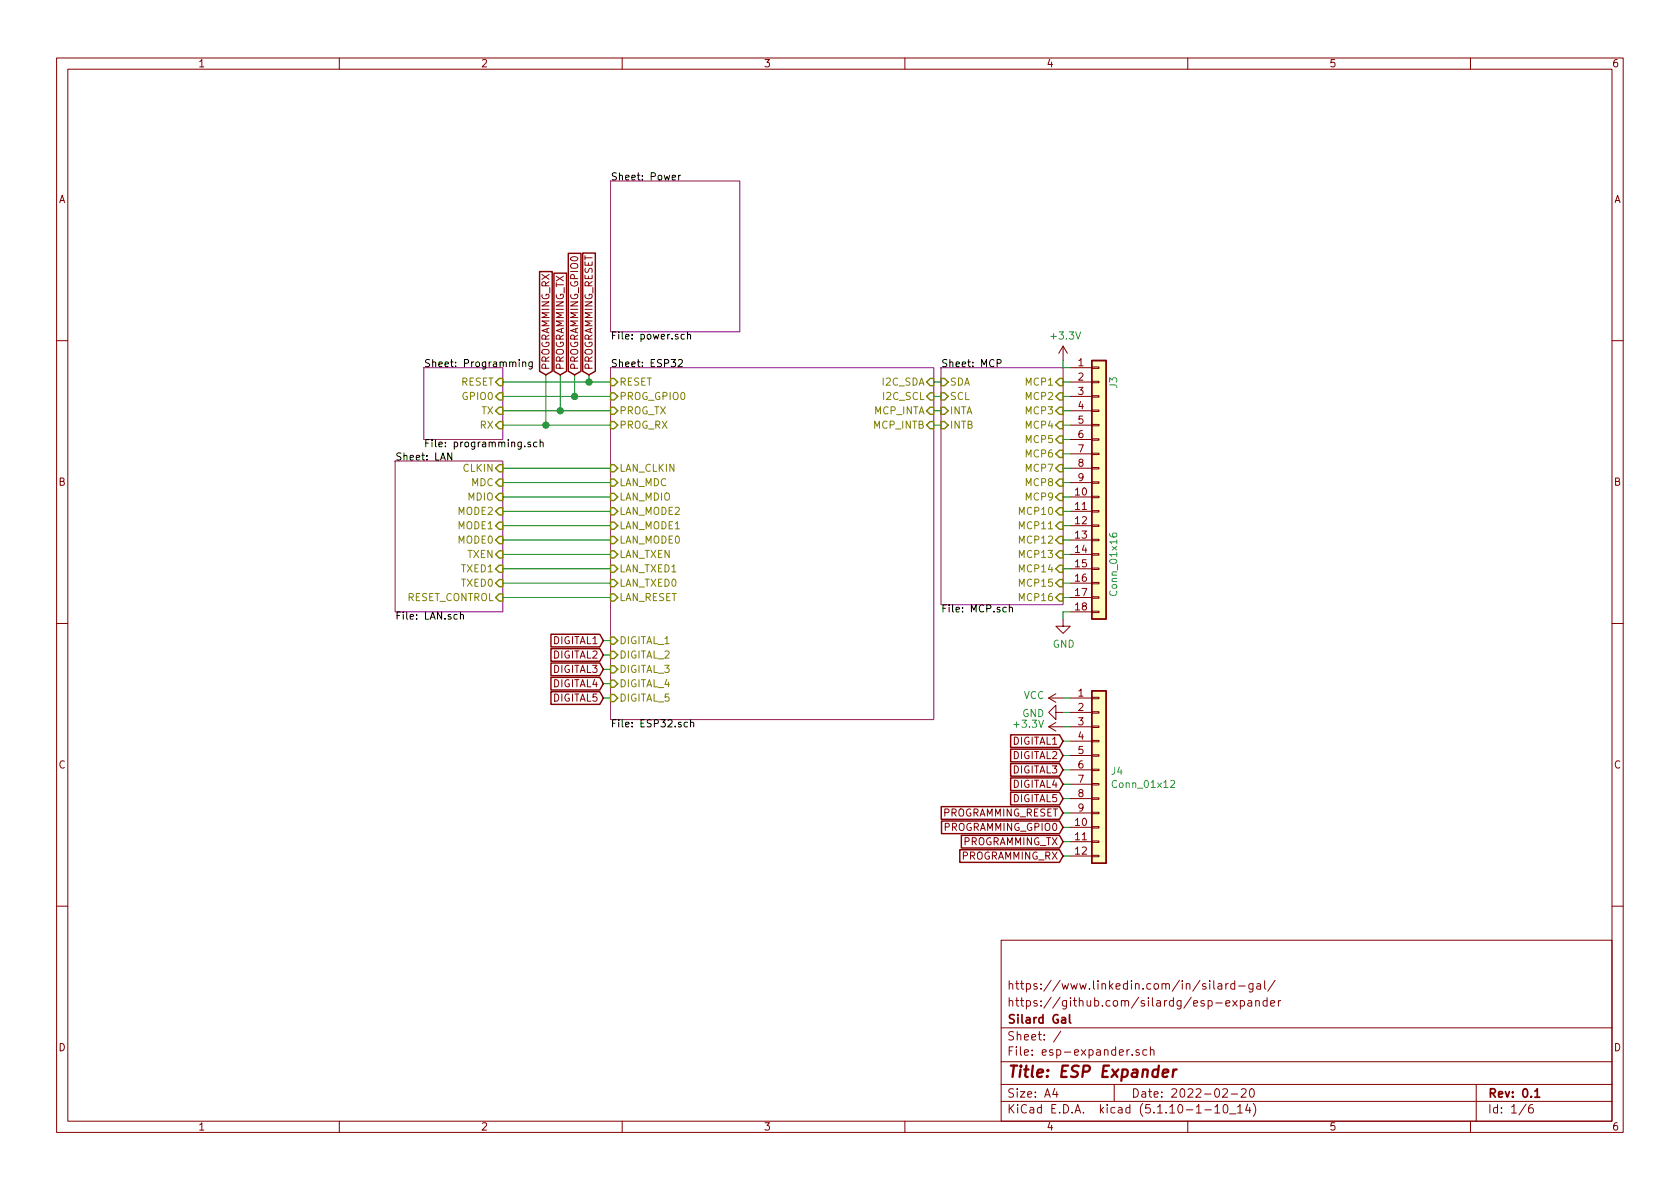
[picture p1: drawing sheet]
EESchema Schematic File Version 4
EELAYER 30 0
EELAYER END
$Descr A4 11693 8268
encoding utf-8
Sheet 1 6
Title "ESP Expander"
Date "2022-02-20"
Rev "0.1"
Comp "Silard Gal"
Comment1 "https://github.com/silardg/esp-expander"
Comment2 "https://www.linkedin.com/in/silard-gal/"
Comment3 ""
Comment4 ""
$EndDescr
$Sheet
S 4250 2550 2250 2450
U 6212150F
F0 "ESP32" 50
F1 "ESP32.sch" 50
F2 "RESET" I L 4250 2650 50 
F3 "PROG_GPIO0" I L 4250 2750 50 
F4 "PROG_TX" I L 4250 2850 50 
F5 "PROG_RX" I L 4250 2950 50 
F6 "I2C_SCL" I R 6500 2750 50 
F7 "I2C_SDA" I R 6500 2650 50 
F8 "LAN_CLKIN" I L 4250 3250 50 
F9 "LAN_MDC" I L 4250 3350 50 
F10 "LAN_MDIO" I L 4250 3450 50 
F11 "LAN_MODE2" I L 4250 3550 50 
F12 "LAN_MODE1" I L 4250 3650 50 
F13 "LAN_MODE0" I L 4250 3750 50 
F14 "LAN_TXEN" I L 4250 3850 50 
F15 "LAN_TXED1" I L 4250 3950 50 
F16 "LAN_TXED0" I L 4250 4050 50 
F17 "LAN_RESET" I L 4250 4150 50 
F18 "DIGITAL_1" I L 4250 4450 50 
F19 "DIGITAL_2" I L 4250 4550 50 
F20 "DIGITAL_3" I L 4250 4650 50 
F21 "DIGITAL_4" I L 4250 4750 50 
F22 "DIGITAL_5" I L 4250 4850 50 
F23 "MCP_INTA" I R 6500 2850 50 
F24 "MCP_INTB" I R 6500 2950 50 
$EndSheet
$Sheet
S 4250 1250 900  1050
U 6213DFD4
F0 "Power" 50
F1 "power.sch" 50
$EndSheet
$Sheet
S 6550 2550 850  1650
U 6215A73B
F0 "MCP" 50
F1 "MCP.sch" 50
F2 "SDA" I L 6550 2650 50 
F3 "SCL" I L 6550 2750 50 
F4 "INTB" I L 6550 2950 50 
F5 "INTA" I L 6550 2850 50 
F6 "MCP1" I R 7400 2650 50 
F7 "MCP2" I R 7400 2750 50 
F8 "MCP3" I R 7400 2850 50 
F9 "MCP4" I R 7400 2950 50 
F10 "MCP5" I R 7400 3050 50 
F11 "MCP6" I R 7400 3150 50 
F12 "MCP7" I R 7400 3250 50 
F13 "MCP8" I R 7400 3350 50 
F14 "MCP9" I R 7400 3450 50 
F15 "MCP10" I R 7400 3550 50 
F16 "MCP11" I R 7400 3650 50 
F17 "MCP12" I R 7400 3750 50 
F18 "MCP13" I R 7400 3850 50 
F19 "MCP14" I R 7400 3950 50 
F20 "MCP15" I R 7400 4050 50 
F21 "MCP16" I R 7400 4150 50 
$EndSheet
$Sheet
S 2950 2550 550  500 
U 62173728
F0 "Programming" 50
F1 "programming.sch" 50
F2 "RX" I R 3500 2950 50 
F3 "TX" I R 3500 2850 50 
F4 "GPIO0" I R 3500 2750 50 
F5 "RESET" I R 3500 2650 50 
$EndSheet
Wire Wire Line
	6500 2650 6550 2650
Wire Wire Line
	6500 2750 6550 2750
Wire Wire Line
	6500 2850 6550 2850
Wire Wire Line
	6500 2950 6550 2950
$Sheet
S 2750 3200 750  1050
U 62182BE5
F0 "LAN" 50
F1 "LAN.sch" 50
F2 "TXED0" I R 3500 4050 50 
F3 "TXED1" I R 3500 3950 50 
F4 "TXEN" I R 3500 3850 50 
F5 "MODE0" I R 3500 3750 50 
F6 "MODE1" I R 3500 3650 50 
F7 "MODE2" I R 3500 3550 50 
F8 "MDIO" I R 3500 3450 50 
F9 "MDC" I R 3500 3350 50 
F10 "CLKIN" I R 3500 3250 50 
F11 "RESET_CONTROL" I R 3500 4150 50 
$EndSheet
Text GLabel 4100 2600 1    50   Input ~ 0
PROGRAMMING_RESET
Text GLabel 4000 2600 1    50   Input ~ 0
PROGRAMMING_GPIO0
Text GLabel 3900 2600 1    50   Input ~ 0
PROGRAMMING_TX
Text GLabel 3800 2600 1    50   Input ~ 0
PROGRAMMING_RX
Wire Wire Line
	3500 2750 4000 2750
Wire Wire Line
	3500 2850 3900 2850
Wire Wire Line
	3500 2950 3800 2950
Wire Wire Line
	4100 2600 4100 2650
Connection ~ 4100 2650
Wire Wire Line
	4100 2650 4250 2650
Wire Wire Line
	4000 2600 4000 2750
Connection ~ 4000 2750
Wire Wire Line
	4000 2750 4250 2750
Wire Wire Line
	3900 2600 3900 2850
Connection ~ 3900 2850
Wire Wire Line
	3900 2850 4250 2850
Wire Wire Line
	3500 2650 4100 2650
Wire Wire Line
	3800 2600 3800 2950
Connection ~ 3800 2950
Wire Wire Line
	3800 2950 4250 2950
Wire Wire Line
	3500 3250 4250 3250
Wire Wire Line
	4250 3350 3500 3350
Wire Wire Line
	3500 3450 4250 3450
Wire Wire Line
	4250 3550 3500 3550
Wire Wire Line
	3500 3650 4250 3650
Wire Wire Line
	4250 3750 3500 3750
Wire Wire Line
	3500 3850 4250 3850
Wire Wire Line
	4250 3950 3500 3950
Wire Wire Line
	3500 4050 4250 4050
Wire Wire Line
	4250 4150 3500 4150
$Comp
L Connector_Generic:Conn_01x18 J3
U 1 1
P 7650 3350
F 0 "J3" V 7750 4000 50  0000 L CNN
F 1 "Conn_01x16" V 7750 2550 50  0000 L CNN
F 2 "Connector_PinHeader_2.54mm:PinHeader_1x18_P2.54mm_Vertical" H 7650 3350 50  0001 C CNN
F 3 "~" H 7650 3350 50  0001 C CNN
F 4 "C725948" H 7650 3350 50  0001 C CNN "LCSC"
	1    7650 3350
	1    0    0    -1  
$EndComp
Wire Wire Line
	7400 2650 7450 2650
Wire Wire Line
	7400 2750 7450 2750
Wire Wire Line
	7400 2850 7450 2850
Wire Wire Line
	7400 2950 7450 2950
Wire Wire Line
	7400 3050 7450 3050
Wire Wire Line
	7400 3150 7450 3150
Wire Wire Line
	7400 3250 7450 3250
Wire Wire Line
	7400 3350 7450 3350
Wire Wire Line
	7400 3450 7450 3450
Wire Wire Line
	7400 3550 7450 3550
Wire Wire Line
	7400 3650 7450 3650
Wire Wire Line
	7400 3750 7450 3750
Wire Wire Line
	7400 3850 7450 3850
Wire Wire Line
	7400 3950 7450 3950
Wire Wire Line
	7400 4050 7450 4050
Wire Wire Line
	7400 4150 7450 4150
Text GLabel 7400 5650 0    50   Input ~ 0
PROGRAMMING_RESET
Text GLabel 7400 5750 0    50   Input ~ 0
PROGRAMMING_GPIO0
Text GLabel 7400 5850 0    50   Input ~ 0
PROGRAMMING_TX
Text GLabel 7400 5950 0    50   Input ~ 0
PROGRAMMING_RX
Text GLabel 4200 4450 0    50   Input ~ 0
DIGITAL1
Text GLabel 4200 4550 0    50   Input ~ 0
DIGITAL2
Text GLabel 4200 4650 0    50   Input ~ 0
DIGITAL3
Text GLabel 4200 4750 0    50   Input ~ 0
DIGITAL4
Text GLabel 4200 4850 0    50   Input ~ 0
DIGITAL5
Wire Wire Line
	4200 4450 4250 4450
Wire Wire Line
	4250 4550 4200 4550
Wire Wire Line
	4250 4650 4200 4650
Wire Wire Line
	4250 4750 4200 4750
Wire Wire Line
	4250 4850 4200 4850
Text GLabel 7400 5150 0    50   Input ~ 0
DIGITAL1
Text GLabel 7400 5250 0    50   Input ~ 0
DIGITAL2
Text GLabel 7400 5350 0    50   Input ~ 0
DIGITAL3
Text GLabel 7400 5450 0    50   Input ~ 0
DIGITAL4
Text GLabel 7400 5550 0    50   Input ~ 0
DIGITAL5
$Comp
L power:VCC #PWR0150
U 1 1
P 7400 4850
F 0 "#PWR0150" H 7400 4700 50  0001 C CNN
F 1 "VCC" V 7415 4977 50  0000 L CNN
F 2 "" H 7400 4850 50  0001 C CNN
F 3 "" H 7400 4850 50  0001 C CNN
	1    7400 4850
	0    -1   -1   0   
$EndComp
$Comp
L power:GND #PWR0151
U 1 1
P 7400 4950
F 0 "#PWR0151" H 7400 4700 50  0001 C CNN
F 1 "GND" V 7405 4822 50  0000 R CNN
F 2 "" H 7400 4950 50  0001 C CNN
F 3 "" H 7400 4950 50  0001 C CNN
	1    7400 4950
	0    1    1    0   
$EndComp
$Comp
L power:+3.3V #PWR0152
U 1 1
P 7400 5050
F 0 "#PWR0152" H 7400 4900 50  0001 C CNN
F 1 "+3.3V" V 7415 5178 50  0000 L CNN
F 2 "" H 7400 5050 50  0001 C CNN
F 3 "" H 7400 5050 50  0001 C CNN
	1    7400 5050
	0    -1   -1   0   
$EndComp
Wire Wire Line
	7400 5650 7450 5650
Wire Wire Line
	7450 5750 7400 5750
Wire Wire Line
	7400 5850 7450 5850
Wire Wire Line
	7400 5950 7450 5950
Wire Wire Line
	7400 5550 7450 5550
Wire Wire Line
	7400 5450 7450 5450
Wire Wire Line
	7400 5350 7450 5350
Wire Wire Line
	7400 5250 7450 5250
Wire Wire Line
	7400 5150 7450 5150
$Comp
L Connector_Generic:Conn_01x12 J4
U 1 1
P 7650 5350
F 0 "J4" H 7730 5342 50  0000 L CNN
F 1 "Conn_01x12" H 7730 5251 50  0000 L CNN
F 2 "Connector_PinHeader_2.54mm:PinHeader_1x12_P2.54mm_Vertical" H 7650 5350 50  0001 C CNN
F 3 "~" H 7650 5350 50  0001 C CNN
F 4 "C225487" H 7650 5350 50  0001 C CNN "LCSC"
	1    7650 5350
	1    0    0    -1  
$EndComp
Wire Wire Line
	7450 4850 7400 4850
Wire Wire Line
	7450 4950 7400 4950
Wire Wire Line
	7450 5050 7400 5050
$Comp
L power:GND #PWR0153
U 1 1
P 7400 4300
F 0 "#PWR0153" H 7400 4050 50  0001 C CNN
F 1 "GND" H 7405 4127 50  0000 C CNN
F 2 "" H 7400 4300 50  0001 C CNN
F 3 "" H 7400 4300 50  0001 C CNN
	1    7400 4300
	1    0    0    -1  
$EndComp
$Comp
L power:+3.3V #PWR0154
U 1 1
P 7400 2500
F 0 "#PWR0154" H 7400 2350 50  0001 C CNN
F 1 "+3.3V" H 7415 2673 50  0000 C CNN
F 2 "" H 7400 2500 50  0001 C CNN
F 3 "" H 7400 2500 50  0001 C CNN
	1    7400 2500
	1    0    0    -1  
$EndComp
Wire Wire Line
	7400 4300 7400 4250
Wire Wire Line
	7400 4250 7450 4250
Wire Wire Line
	7400 2500 7400 2550
Wire Wire Line
	7400 2550 7450 2550
$EndSCHEMATC
